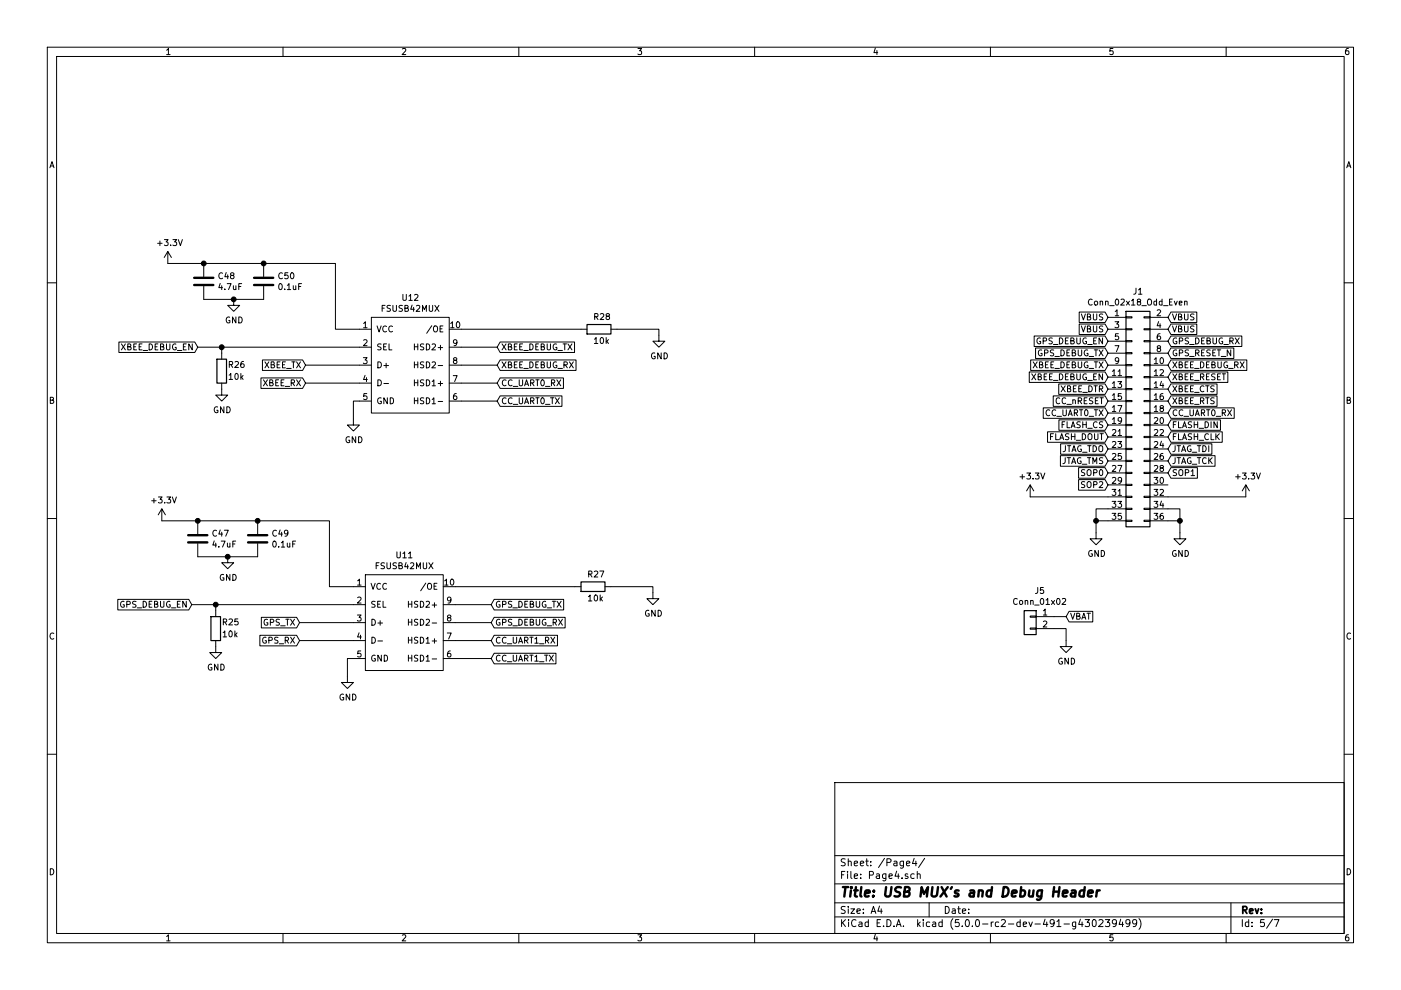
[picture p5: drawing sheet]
EESchema Schematic File Version 4
LIBS:PCB_Rev3-cache
EELAYER 26 0
EELAYER END
$Descr A4 11693 8268
encoding utf-8
Sheet 5 7
Title "USB MUX's and Debug Header"
Date ""
Rev ""
Comp ""
Comment1 ""
Comment2 ""
Comment3 ""
Comment4 ""
$EndDescr
$Comp
L Logic_LevelTranslator:FSUSB42MUX U12
U 1 1
P 3450 3250
F 0 "U12" H 3425 4015 50  0000 C CNN
F 1 "FSUSB42MUX" H 3425 3924 50  0000 C CNN
F 2 "Housings_SSOP:MSOP-10_3x3mm_Pitch0.5mm" H 3450 3250 50  0001 C CNN
F 3 "" H 3450 3250 50  0001 C CNN
	1    3450 3250
	1    0    0    -1  
$EndComp
Text GLabel 2550 3050 0    50   Input ~ 0
XBEE_TX
Text GLabel 2550 3200 0    50   Input ~ 0
XBEE_RX
$Comp
L power:GND #PWR0169
U 1 1
P 2950 3500
F 0 "#PWR0169" H 2950 3250 50  0001 C CNN
F 1 "GND" H 2955 3327 50  0000 C CNN
F 2 "" H 2950 3500 50  0001 C CNN
F 3 "" H 2950 3500 50  0001 C CNN
	1    2950 3500
	1    0    0    -1  
$EndComp
Wire Wire Line
	2950 3500 2950 3350
Wire Wire Line
	2950 3350 3000 3350
Wire Wire Line
	3000 3050 2550 3050
Wire Wire Line
	3000 3200 2550 3200
$Comp
L power:GND #PWR0170
U 1 1
P 5500 2800
F 0 "#PWR0170" H 5500 2550 50  0001 C CNN
F 1 "GND" H 5505 2627 50  0000 C CNN
F 2 "" H 5500 2800 50  0001 C CNN
F 3 "" H 5500 2800 50  0001 C CNN
	1    5500 2800
	1    0    0    -1  
$EndComp
$Comp
L Device:R R28
U 1 1
P 5000 2750
F 0 "R28" V 5100 2700 50  0000 L CNN
F 1 "10k" V 4900 2700 50  0000 L CNN
F 2 "Resistors_SMD:R_0603_HandSoldering" V 4930 2750 50  0001 C CNN
F 3 "~" H 5000 2750 50  0001 C CNN
	1    5000 2750
	0    1    -1   0   
$EndComp
Wire Wire Line
	5150 2750 5500 2750
Wire Wire Line
	5500 2750 5500 2800
Text GLabel 4150 3200 2    50   Input ~ 0
CC_UART0_RX
Text GLabel 4150 3350 2    50   Input ~ 0
CC_UART0_TX
Wire Wire Line
	4150 3350 3850 3350
Wire Wire Line
	4150 3200 3850 3200
Text GLabel 4150 2900 2    50   Input ~ 0
XBEE_DEBUG_TX
Text GLabel 4150 3050 2    50   Input ~ 0
XBEE_DEBUG_RX
Wire Wire Line
	4150 2900 3850 2900
Wire Wire Line
	4150 3050 3850 3050
Wire Wire Line
	3850 2750 4850 2750
$Comp
L Device:C C48
U 1 1
P 1700 2350
F 0 "C48" H 1815 2396 50  0000 L CNN
F 1 "4.7uF" H 1815 2305 50  0000 L CNN
F 2 "Capacitors_SMD:C_0603_HandSoldering" H 1738 2200 50  0001 C CNN
F 3 "~" H 1700 2350 50  0001 C CNN
	1    1700 2350
	1    0    0    -1  
$EndComp
$Comp
L Device:C C50
U 1 1
P 2200 2350
F 0 "C50" H 2315 2396 50  0000 L CNN
F 1 "0.1uF" H 2315 2305 50  0000 L CNN
F 2 "Capacitors_SMD:C_0603_HandSoldering" H 2238 2200 50  0001 C CNN
F 3 "~" H 2200 2350 50  0001 C CNN
	1    2200 2350
	1    0    0    -1  
$EndComp
$Comp
L power:GND #PWR0171
U 1 1
P 1950 2500
F 0 "#PWR0171" H 1950 2250 50  0001 C CNN
F 1 "GND" H 1955 2327 50  0000 C CNN
F 2 "" H 1950 2500 50  0001 C CNN
F 3 "" H 1950 2500 50  0001 C CNN
	1    1950 2500
	1    0    0    -1  
$EndComp
Wire Wire Line
	2200 2500 1950 2500
Wire Wire Line
	1700 2500 1950 2500
Connection ~ 1950 2500
Wire Wire Line
	2200 2200 2800 2200
Wire Wire Line
	2800 2200 2800 2750
Wire Wire Line
	2800 2750 3000 2750
Wire Wire Line
	1700 2200 2200 2200
Connection ~ 2200 2200
Wire Wire Line
	1700 2200 1400 2200
Connection ~ 1700 2200
$Comp
L power:+3.3V #PWR0172
U 1 1
P 1400 2200
F 0 "#PWR0172" H 1400 2050 50  0001 C CNN
F 1 "+3.3V" H 1415 2373 50  0000 C CNN
F 2 "" H 1400 2200 50  0001 C CNN
F 3 "" H 1400 2200 50  0001 C CNN
	1    1400 2200
	1    0    0    -1  
$EndComp
$Comp
L Device:R R26
U 1 1
P 1850 3100
F 0 "R26" H 1900 3050 50  0000 L CNN
F 1 "10k" H 1900 3150 50  0000 L CNN
F 2 "Resistors_SMD:R_0603_HandSoldering" V 1780 3100 50  0001 C CNN
F 3 "~" H 1850 3100 50  0001 C CNN
	1    1850 3100
	1    0    0    1   
$EndComp
$Comp
L power:GND #PWR0173
U 1 1
P 1850 3250
F 0 "#PWR0173" H 1850 3000 50  0001 C CNN
F 1 "GND" H 1855 3077 50  0000 C CNN
F 2 "" H 1850 3250 50  0001 C CNN
F 3 "" H 1850 3250 50  0001 C CNN
	1    1850 3250
	1    0    0    -1  
$EndComp
Wire Wire Line
	1850 2950 1850 2900
Wire Wire Line
	1850 2900 3000 2900
Text GLabel 1650 2900 0    50   Input ~ 0
XBEE_DEBUG_EN
Wire Wire Line
	1850 2900 1650 2900
Connection ~ 1850 2900
$Comp
L Logic_LevelTranslator:FSUSB42MUX U11
U 1 1
P 3400 5400
F 0 "U11" H 3375 6165 50  0000 C CNN
F 1 "FSUSB42MUX" H 3375 6074 50  0000 C CNN
F 2 "Housings_SSOP:MSOP-10_3x3mm_Pitch0.5mm" H 3400 5400 50  0001 C CNN
F 3 "" H 3400 5400 50  0001 C CNN
	1    3400 5400
	1    0    0    -1  
$EndComp
Text GLabel 2500 5200 0    50   Input ~ 0
GPS_TX
Text GLabel 2500 5350 0    50   Input ~ 0
GPS_RX
$Comp
L power:GND #PWR0174
U 1 1
P 2900 5650
F 0 "#PWR0174" H 2900 5400 50  0001 C CNN
F 1 "GND" H 2905 5477 50  0000 C CNN
F 2 "" H 2900 5650 50  0001 C CNN
F 3 "" H 2900 5650 50  0001 C CNN
	1    2900 5650
	1    0    0    -1  
$EndComp
Wire Wire Line
	2900 5650 2900 5500
Wire Wire Line
	2900 5500 2950 5500
Wire Wire Line
	2950 5200 2500 5200
Wire Wire Line
	2950 5350 2500 5350
$Comp
L power:GND #PWR0175
U 1 1
P 5450 4950
F 0 "#PWR0175" H 5450 4700 50  0001 C CNN
F 1 "GND" H 5455 4777 50  0000 C CNN
F 2 "" H 5450 4950 50  0001 C CNN
F 3 "" H 5450 4950 50  0001 C CNN
	1    5450 4950
	1    0    0    -1  
$EndComp
$Comp
L Device:R R27
U 1 1
P 4950 4900
F 0 "R27" V 5050 4850 50  0000 L CNN
F 1 "10k" V 4850 4850 50  0000 L CNN
F 2 "Resistors_SMD:R_0603_HandSoldering" V 4880 4900 50  0001 C CNN
F 3 "~" H 4950 4900 50  0001 C CNN
	1    4950 4900
	0    1    -1   0   
$EndComp
Wire Wire Line
	5100 4900 5450 4900
Wire Wire Line
	5450 4900 5450 4950
Text GLabel 4100 5350 2    50   Input ~ 0
CC_UART1_RX
Text GLabel 4100 5500 2    50   Input ~ 0
CC_UART1_TX
Wire Wire Line
	4100 5500 3800 5500
Wire Wire Line
	4100 5350 3800 5350
Text GLabel 4100 5050 2    50   Input ~ 0
GPS_DEBUG_TX
Text GLabel 4100 5200 2    50   Input ~ 0
GPS_DEBUG_RX
Wire Wire Line
	4100 5050 3800 5050
Wire Wire Line
	4100 5200 3800 5200
Wire Wire Line
	3800 4900 4800 4900
$Comp
L Device:C C47
U 1 1
P 1650 4500
F 0 "C47" H 1765 4546 50  0000 L CNN
F 1 "4.7uF" H 1765 4455 50  0000 L CNN
F 2 "Capacitors_SMD:C_0603_HandSoldering" H 1688 4350 50  0001 C CNN
F 3 "~" H 1650 4500 50  0001 C CNN
	1    1650 4500
	1    0    0    -1  
$EndComp
$Comp
L Device:C C49
U 1 1
P 2150 4500
F 0 "C49" H 2265 4546 50  0000 L CNN
F 1 "0.1uF" H 2265 4455 50  0000 L CNN
F 2 "Capacitors_SMD:C_0603_HandSoldering" H 2188 4350 50  0001 C CNN
F 3 "~" H 2150 4500 50  0001 C CNN
	1    2150 4500
	1    0    0    -1  
$EndComp
$Comp
L power:GND #PWR0176
U 1 1
P 1900 4650
F 0 "#PWR0176" H 1900 4400 50  0001 C CNN
F 1 "GND" H 1905 4477 50  0000 C CNN
F 2 "" H 1900 4650 50  0001 C CNN
F 3 "" H 1900 4650 50  0001 C CNN
	1    1900 4650
	1    0    0    -1  
$EndComp
Wire Wire Line
	2150 4650 1900 4650
Wire Wire Line
	1650 4650 1900 4650
Connection ~ 1900 4650
Wire Wire Line
	2150 4350 2750 4350
Wire Wire Line
	2750 4350 2750 4900
Wire Wire Line
	2750 4900 2950 4900
Wire Wire Line
	1650 4350 2150 4350
Connection ~ 2150 4350
Wire Wire Line
	1650 4350 1350 4350
Connection ~ 1650 4350
$Comp
L power:+3.3V #PWR0177
U 1 1
P 1350 4350
F 0 "#PWR0177" H 1350 4200 50  0001 C CNN
F 1 "+3.3V" H 1365 4523 50  0000 C CNN
F 2 "" H 1350 4350 50  0001 C CNN
F 3 "" H 1350 4350 50  0001 C CNN
	1    1350 4350
	1    0    0    -1  
$EndComp
$Comp
L Device:R R25
U 1 1
P 1800 5250
F 0 "R25" H 1850 5200 50  0000 L CNN
F 1 "10k" H 1850 5300 50  0000 L CNN
F 2 "Resistors_SMD:R_0603_HandSoldering" V 1730 5250 50  0001 C CNN
F 3 "~" H 1800 5250 50  0001 C CNN
	1    1800 5250
	1    0    0    1   
$EndComp
$Comp
L power:GND #PWR0178
U 1 1
P 1800 5400
F 0 "#PWR0178" H 1800 5150 50  0001 C CNN
F 1 "GND" H 1805 5227 50  0000 C CNN
F 2 "" H 1800 5400 50  0001 C CNN
F 3 "" H 1800 5400 50  0001 C CNN
	1    1800 5400
	1    0    0    -1  
$EndComp
Wire Wire Line
	1800 5100 1800 5050
Wire Wire Line
	1800 5050 2950 5050
Text GLabel 1600 5050 0    50   Input ~ 0
GPS_DEBUG_EN
Wire Wire Line
	1800 5050 1600 5050
Connection ~ 1800 5050
$Comp
L Connector_Generic:Conn_01x02 J5
U 1 1
P 8600 5150
F 0 "J5" H 8520 5367 50  0000 C CNN
F 1 "Conn_01x02" H 8520 5276 50  0000 C CNN
F 2 "Pin_Headers:Pin_Header_Straight_1x02_Pitch2.54mm" H 8600 5150 50  0001 C CNN
F 3 "~" H 8600 5150 50  0001 C CNN
	1    8600 5150
	-1   0    0    -1  
$EndComp
$Comp
L power:GND #PWR0179
U 1 1
P 8900 5350
F 0 "#PWR0179" H 8900 5100 50  0001 C CNN
F 1 "GND" H 8905 5177 50  0000 C CNN
F 2 "" H 8900 5350 50  0001 C CNN
F 3 "" H 8900 5350 50  0001 C CNN
	1    8900 5350
	1    0    0    -1  
$EndComp
Wire Wire Line
	8800 5250 8900 5250
Wire Wire Line
	8900 5250 8900 5350
Wire Wire Line
	8800 5150 8900 5150
Text GLabel 8900 5150 2    50   Input ~ 0
VBAT
Text GLabel 9750 2850 2    50   Input ~ 0
GPS_DEBUG_RX
Text GLabel 9250 2950 0    50   Input ~ 0
GPS_DEBUG_TX
Text GLabel 9250 2850 0    50   Input ~ 0
GPS_DEBUG_EN
Text GLabel 9750 2950 2    50   Input ~ 0
GPS_RESET_N
Text GLabel 9250 3150 0    50   Input ~ 0
XBEE_DEBUG_EN
Text GLabel 9750 3150 2    50   Input ~ 0
XBEE_RESET
Text GLabel 9750 3050 2    50   Input ~ 0
XBEE_DEBUG_RX
Text GLabel 9250 3050 0    50   Input ~ 0
XBEE_DEBUG_TX
Text GLabel 9750 3350 2    50   Input ~ 0
XBEE_RTS
Text GLabel 9750 3250 2    50   Input ~ 0
XBEE_CTS
Text GLabel 9250 3250 0    50   Input ~ 0
XBEE_DTR
Text GLabel 9250 3350 0    50   Input ~ 0
CC_nRESET
Text GLabel 9750 3450 2    50   Input ~ 0
CC_UART0_RX
Text GLabel 9250 3450 0    50   Input ~ 0
CC_UART0_TX
Text GLabel 9750 2750 2    50   Input ~ 0
VBUS
Text GLabel 9250 2650 0    50   Input ~ 0
VBUS
$Comp
L power:+3.3V #PWR0181
U 1 1
P 8600 4150
F 0 "#PWR0181" H 8600 4000 50  0001 C CNN
F 1 "+3.3V" H 8615 4323 50  0000 C CNN
F 2 "" H 8600 4150 50  0001 C CNN
F 3 "" H 8600 4150 50  0001 C CNN
	1    8600 4150
	1    0    0    -1  
$EndComp
Text GLabel 9250 3550 0    50   Input ~ 0
FLASH_CS
Text GLabel 9750 3550 2    50   Input ~ 0
FLASH_DIN
Text GLabel 9250 3650 0    50   Input ~ 0
FLASH_DOUT
Text GLabel 9750 3650 2    50   Input ~ 0
FLASH_CLK
Text GLabel 9750 3750 2    50   Input ~ 0
JTAG_TDI
Text GLabel 9250 3750 0    50   Input ~ 0
JTAG_TDO
Text GLabel 9750 3850 2    50   Input ~ 0
JTAG_TCK
Text GLabel 9250 3850 0    50   Input ~ 0
JTAG_TMS
$Comp
L power:+3.3V #PWR0116
U 1 1
P 10400 4150
F 0 "#PWR0116" H 10400 4000 50  0001 C CNN
F 1 "+3.3V" H 10415 4323 50  0000 C CNN
F 2 "" H 10400 4150 50  0001 C CNN
F 3 "" H 10400 4150 50  0001 C CNN
	1    10400 4150
	1    0    0    -1  
$EndComp
$Comp
L power:GND #PWR0117
U 1 1
P 9850 4450
F 0 "#PWR0117" H 9850 4200 50  0001 C CNN
F 1 "GND" H 9855 4277 50  0000 C CNN
F 2 "" H 9850 4450 50  0001 C CNN
F 3 "" H 9850 4450 50  0001 C CNN
	1    9850 4450
	1    0    0    -1  
$EndComp
$Comp
L power:GND #PWR0118
U 1 1
P 9150 4450
F 0 "#PWR0118" H 9150 4200 50  0001 C CNN
F 1 "GND" H 9155 4277 50  0000 C CNN
F 2 "" H 9150 4450 50  0001 C CNN
F 3 "" H 9150 4450 50  0001 C CNN
	1    9150 4450
	1    0    0    -1  
$EndComp
Wire Wire Line
	9850 4350 9850 4450
Wire Wire Line
	9150 4350 9150 4450
Wire Wire Line
	9250 4150 8600 4150
Wire Wire Line
	9750 4150 10400 4150
Text GLabel 9250 4050 0    50   Input ~ 0
SOP2
$Comp
L Connector_Generic:Conn_02x18_Odd_Even J1
U 1 1
P 9450 3450
F 0 "J1" H 9500 4467 50  0000 C CNN
F 1 "Conn_02x18_Odd_Even" H 9500 4376 50  0000 C CNN
F 2 "Pin_Headers:Pin_Header_Straight_2x18_Pitch2.00mm_SMD" H 9450 3450 50  0001 C CNN
F 3 "~" H 9450 3450 50  0001 C CNN
	1    9450 3450
	1    0    0    -1  
$EndComp
Text GLabel 9250 3950 0    50   Input ~ 0
SOP0
Text GLabel 9750 3950 2    50   Input ~ 0
SOP1
Text GLabel 9250 2750 0    50   Input ~ 0
VBUS
Text GLabel 9750 2650 2    50   Input ~ 0
VBUS
Wire Wire Line
	9250 4350 9150 4350
Wire Wire Line
	9250 4250 9150 4250
Wire Wire Line
	9150 4250 9150 4350
Connection ~ 9150 4350
Wire Wire Line
	9750 4350 9850 4350
Wire Wire Line
	9750 4250 9850 4250
Wire Wire Line
	9850 4250 9850 4350
Connection ~ 9850 4350
$EndSCHEMATC
